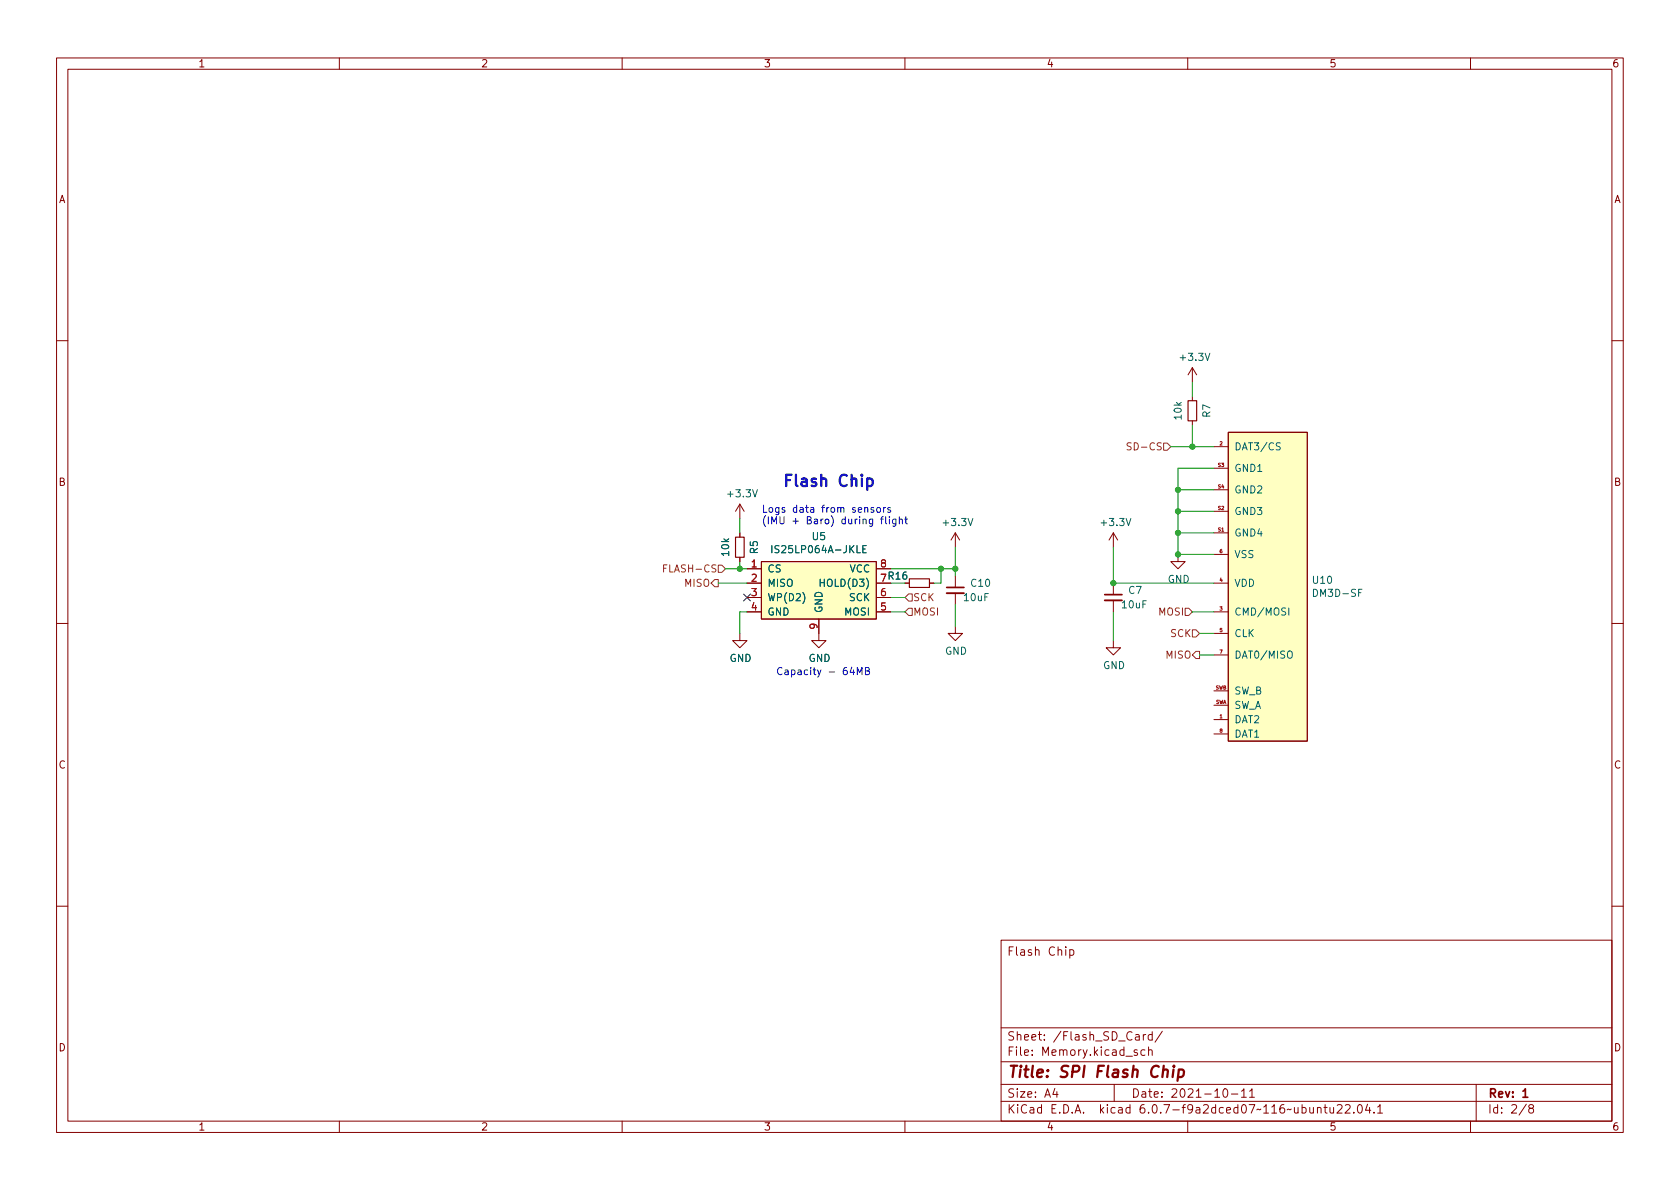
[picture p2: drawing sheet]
<svg xmlns="http://www.w3.org/2000/svg" width="297mm" height="210mm" viewBox="0 0 297 210" stroke-linecap="round" stroke-linejoin="round" font-family="sans-serif">
<g fill="none" stroke="#840000" stroke-width=".18">
<path d="M10 10.2h277v190.1h-277zM12 12.2h273v186.1h-273zM60 10.2v2M110 10.2v2M160 10.2v2M210 10.2v2M260 10.2v2M10 60.2h2M210.8 65v2.6M210.8 70.1v.8M210.8 74.4v.8M210.8 65l-.7 1.3"/>
<path d="M210.8 65l.8 1.3M214.6 79h2.6M217.2 76.4h13.9v54.7h-13.9zM285 60.2h2M130.8 89.1l-.8 1.3M130.8 89.1v2.6M130.8 94.2v.8M130.8 98.5v.8M130.8 89.1l.8 1.3M134.6 99.3h20.3v10.2h-20.3zM168.9 94.2v2.6M168.9 94.2l-.8 1.3"/>
<path d="M168.9 94.2l.8 1.3M196.8 94.2v2.6M196.8 94.2l-.7 1.3M196.8 94.2l.8 1.3M208.3 98v1.3h1.2l-1.2 1.3-1.3-1.3h1.3M214.6 98h2.6M214.6 94.2h2.6M214.6 90.4h2.6M214.6 82.8h2.6M214.6 86.6h2.6M10 110.2h2M130.8 112v1.3h1.3l-1.3 1.2-1.3-1.2h1.3"/>
<path d="M132.1 108.2h2.5M132.1 103.1h2.5M132.1 100.6h2.5M132.1 105.7h2.5M144.8 109.5v3.8h1.2l-1.2 1.2-1.3-1.2h1.3M154.9 108.2h2.6M154.9 103.1h2.6M154.9 100.6h2.6M154.9 105.7h2.6M164.3 103.1h.8M168.9 110.7v1.3h1.3l-1.3 1.3-1.3-1.3h1.3M168.9 101.8v2.1"/>
<path d="M168.9 104.9v2M196.8 113.3v1.2h1.3l-1.3 1.3-1.2-1.3h1.2M196.8 103.1v2.1M196.8 106.2v2M214.6 108.2h2.6M214.6 103.1h2.6M214.6 112h2.6M214.6 115.8h2.6M285 110.2h2M214.6 127.2h2.6M214.6 129.8h2.6M214.6 124.7h2.6"/>
<path d="M214.6 122.2h2.6M10 160.2h2M177 166.3h108v32h-108zM189.1 168l.5-.1 .3 .3v.4l-.2 .3h-.6M189.1 167.9v1.5M285 160.2h2M60 198.3v2M110 198.3v2M160 198.3v2M177 194.8h108M177 191.8h108M177 187.8h108"/>
<path d="M177 181.8h108M186.5 192.5l-.4 1h1M186.9 193v1M197 191.8v3M200.8 183h.6v.9M201.1 185.7l-.4-.1-.2 .2 .1 .3 .5 .1v.4h-.6M201.4 183.3l-.5 .1a.29 .29 0 0 0-.2 .2 .29 .29 0 0 0 .2 .3h.5M202.1 182.9v1M202.4 185.7l-.4-.1-.3 .3v.4l.2 .3h.5M202.6 182.9l-.3 .1-.2 .2M203.1 185.8l.2-.2 .3 .1 .1 .9M203.1 185.1v1.5"/>
<path d="M203.7 183l-.4-.1-.3 .3v.4l.1 .3h.6M203.7 182.4v1.5M205.5 182.4l-1.3 1.9M210 198.3v2M216.4 192.6l.2-.1a.81 .81 0 0 1 .6 .7 .81 .81 0 0 1-.3 .8h-.2a.81 .81 0 0 1-.6-.6 .81 .81 0 0 1 .3-.8zM217.7 193.5h1.2M219.5 193l.4-.5v1.5M219.5 194h.9M220.9 193l.5-.5v1.5M220.9 194h.9M232.9 196l.2-.2 .4 .1 .1 .9M232.9 195.8v1"/>
<path d="M234.1 195.8h.5M234.3 195.3v1.3l.3 .2M235.1 195.8l.1 1h.4l.2-.1M235.8 195.8v1M236.4 195.5l.6-.2 .2 .2 .1 .3-.9 1h.9M237.9 195.5l.5-.2 .2 .2 .1 .3-.9 1h.9M239.4 196.7v.1M240.2 195.4l.2-.1a.81 .81 0 0 1 .5 .7 .81 .81 0 0 1-.3 .8h-.1a.81 .81 0 0 1-.6-.6 .81 .81 0 0 1 .3-.8zM241.8 195.3l-.4 1h1M242.1 195.8v1M242.9 196.7v.1M243.6 195.8l.4-.5v1.5"/>
<path d="M243.6 196.8h.8M260 198.3v2M261 191.8v6.5M269.9 195.3l-1.3 1.9M270.6 196l-.3-.3 .1-.2 .2-.2 .4 .1 .2 .2-.1 .2-.7 .2-.1 .3v.2l.3 .3h.4l.2-.3-.1-.4-.2-.1"/>
</g>
<path d="M167.4 103.9h3M195.3 105.2h3.1M269.3 193l.4-.5v1.5M269.3 194h.8" fill="none" stroke="#840000" stroke-width=".3"/>
<path d="M205.7 189.3a.49 .49 0 0 1 .8 .1l-.1 1.1M207.5 189.1l-.2 1.4M207.6 188.5l-.1 .1v.1l.2-.1-.1-.1-.1 .2M208.4 189.2l.2-.1 .6 .1 .1 .3v.6a.66 .66 0 0 1-1 .3M208.4 189.1l-.2 2" fill="none" stroke="#840000" stroke-width=".4"/>
<g fill="#ffffc2" stroke="#ffffc2" stroke-width=".18">
<path d="M217.2 76.4h13.9v54.7h-13.9z"/>
<path d="M134.6 99.3h20.3v10.2h-20.3z"/>
</g>
<path d="M226.4 78.4l-.5-.1-.2 .1v.4l.5 .2 .2 .3-.3 .3-.5-.1M136.5 96.5v1.2M152.6 97.1h.4M153.2 96.5h-.6v1.2h.6M227.7 115.3l.2-.2a.43 .43 0 0 1 .6 .4v.5a.42 .42 0 0 1-.4 .4 .42 .42 0 0 1-.5-.4zM227.9 107.5v1.3" fill="none" stroke="#006464" stroke-width=".18"/>
<path d="M167.4 104.9h3M195.3 106.2h3.1" fill="none" stroke="#840000" stroke-width=".33"/>
<path d="M210.1 70.9h1.5v3.5h-1.5zM130 95h1.6v3.5h-1.6zM160.8 102.4h3.5v1.5h-3.5z" fill="none" stroke="#840000" stroke-width=".2"/>
<path d="M200 78.4l-.5-.1-.2 .1v.4l.6 .2 .1 .3-.2 .3-.5-.1M205.7 78.4h.7l.6 .6-.6 .6h-.7zM117.9 99.9h-.6v1.3M127 99.9h.6l.7 .7-.7 .6h-.6zM117.3 100.5h.5M126.4 102.5h.6v1.3h-.6l-.7-.7zM160.7 105h.6v1.3h-.6l-.7-.6zM160.7 107.6h.6v1.2h-.6l-.7-.6zM209.5 107.6h.7l.6 .6-.6 .6h-.7zM210.8 111.4h.7l.6 .6-.6 .6h-.7zM211.5 115.2h.6v1.3h-.6l-.7-.7z" fill="none" stroke="#725600" stroke-width=".18"/>
<g fill="none" stroke="#0000c2" stroke-width=".18">
<path d="M154.5 89.8l-.3-.1-.2 .2v.2l.5 .1v.3h-.5M155.1 89.8l.3-.1 .3 .3v.4l-.3 .2-.3-.1-.1-.1zM155.7 91.8h.5M156.2 91.4l-.3 .1v1.1M156.2 89.7v.9M156.6 89.7l-.4 .3M156.6 91.4v1.1l.2 .1M157.3 91.4v.1M157.3 91.8v.8M157.4 89.8l-.3-.1-.1 .2v.2l.4 .1v.3h-.4M158.4 91.8v1l-.2 .3-.3-.1M158.4 91.9l-.4-.1-.2 .2 .1 .6h.5"/>
<path d="M159 91.9l.2-.1 .3 .1 .1 .7M159 91.4v1.2M160 91.8h.5M160.2 91.4v1.1l.3 .1M150.6 118l-.3 .9h.8M150.9 118.5v.8M151.6 119.3v-1.3l.4 .9 .4-.9v1.3M153 118.6h.6l.1-.2-.1-.2-.6-.2v1.3h.5l.2-.1v-.3l-.3-.3"/>
</g>
<path d="M139 84.9h.7M140 83.9h-1v2.1" fill="none" stroke="#0000c2" stroke-width=".4"/>
<g fill="none" stroke="#009600" stroke-width=".18">
<path d="M207 79h7.6M210.8 67.6v2.5M210.8 75.2v3.8M130.8 91.7v2.5M130.8 99.3v1.3M168.9 96.8v5M196.8 96.8v6.3h17.8M208.3 94.2h6.3M208.3 90.4h6.3M208.3 86.6h6.3M214.6 82.8h-6.3v15.2h6.3M127 103.1h5.1"/>
<path d="M128.3 100.6h3.8M132.1 108.2h-1.3v3.8M157.5 108.2h2.5M157.5 100.6h11.4M157.5 105.7h2.5M166.4 100.6v2.5h-1.3M168.9 106.9v3.8M196.8 108.2v5.1M210.8 108.2h3.8M212.1 112h2.5M212.1 115.8h2.5"/>
</g>
<path d="M131.5 105l1.2 1.3M132.7 105l-1.2 1.3" fill="none" stroke="#000084" stroke-width=".18"/>
<g fill="#009600" stroke="#009600" stroke-width=".18">
<circle cx="196.8" cy="103.1" r=".46"/>
<circle cx="168.9" cy="100.6" r=".46"/>
<circle cx="210.8" cy="79" r=".46"/>
<circle cx="208.3" cy="98" r=".46"/>
<circle cx="208.3" cy="94.2" r=".46"/>
<circle cx="208.3" cy="86.6" r=".46"/>
<circle cx="208.3" cy="90.4" r=".46"/>
<circle cx="166.4" cy="100.6" r=".46"/>
<circle cx="130.8" cy="100.6" r=".46"/>
</g>
<text font-size="2.8" fill="#0000c2" x="140.7" y="86">Flash Chip</text>
<text font-size="2.8" fill="#840000" x="178" y="190.6">Title: SPI Flash Chip</text>
<g font-size="2.1" fill="#840000">
<text x="178" y="169">Flash Chip</text>
<text x="178" y="184">Sheet: /Flash_SD_Card/</text>
<text x="178" y="186.7">File: Memory.kicad_sch</text>
<text x="178" y="196.9">KiCad E.D.A. kicad 6.0.7-f9a2dced07~116~ubuntu22.04.1</text>
<text x="178" y="194.1">Size: A4</text>
<text x="200" y="194.1">Date: 2021-10-11</text>
<text x="263" y="194.1">Rev: 1</text>
<text x="263" y="196.9">Id: 2/8</text>
</g>
<g font-size="1.8" fill="#840000">
<text x="35" y="11.9">1</text>
<text x="85" y="11.9">2</text>
<text x="135" y="11.9">3</text>
<text x="185" y="11.9">4</text>
<text x="235" y="11.9">5</text>
<text x="285" y="11.9">6</text>
<text x="10.3" y="35.9">A</text>
<text x="285.3" y="35.9">A</text>
<text x="10.3" y="85.9">B</text>
<text x="285.3" y="85.9">B</text>
<text x="155.7" y="102.9">7 R16</text>
<text x="10.3" y="135.9">C</text>
<text x="285.3" y="135.9">C</text>
<text x="10.3" y="185.9">D</text>
<text x="285.3" y="185.9">D</text>
<text x="35" y="199.9">1</text>
<text x="85" y="199.9">2</text>
<text x="135" y="199.9">3</text>
<text x="185" y="199.9">4</text>
<text x="235" y="199.9">5</text>
<text x="285" y="199.9">6</text>
</g>
<g font-size="1.8" fill="#006464">
<text x="208.9" y="63.8">+3.3V</text>
<text x="208.9" y="74.1" transform="rotate(-90 208.9 74.1)">10k</text>
<text x="214" y="73.8" transform="rotate(-90 214 73.8)">R7</text>
<text x="218.2" y="79.6">DAT3/CS</text>
<text x="218.2" y="83.4">GND1</text>
<text x="128.9" y="87.9">+3.3V</text>
<text x="218.2" y="87.2">GND2</text>
<text x="143.6" y="95.5">U5</text>
<text x="167" y="93">+3.3V</text>
<text x="194.9" y="93">+3.3V</text>
<text x="218.2" y="94.9">GND4</text>
<text x="218.2" y="91.1">GND3</text>
<text x="128.9" y="98.2" transform="rotate(-90 128.9 98.2)">10k</text>
<text x="134" y="97.9" transform="rotate(-90 134 97.9)">R5</text>
<text x="135.6" y="101.2">CS</text>
<text x="137.2" y="97.8">IS25LP064A-JKLE</text>
<text x="150.2" y="101.2">VCC</text>
<text x="218.2" y="98.7">VSS</text>
<text x="135.6" y="103.8">MISO</text>
<text x="135.6" y="106.3">WP(D2)</text>
<text x="145.5" y="103.8">HOLD(D3)</text>
<text x="150.2" y="106.3">SCK</text>
<text x="170.5" y="106.3">10uF</text>
<text x="171.8" y="103.8">C10</text>
<text x="198.5" y="107.6">10uF</text>
<text x="199.6" y="105">C7</text>
<text x="206.4" y="103.1">GND</text>
<text x="218.2" y="103.8">VDD</text>
<text x="232.2" y="103.2">U10</text>
<text x="232.5" y="105.5">DM3D-SF</text>
<text x="135.6" y="108.8">GND</text>
<text x="145.4" y="108.5" transform="rotate(-90 145.4 108.5)">GND</text>
<text x="149.4" y="108.8">MOSI</text>
<text x="218.2" y="108.8">CMD/MOSI</text>
<text x="218.2" y="112.6">CLK</text>
<text x="129" y="117">GND</text>
<text x="142.9" y="117">GND</text>
<text x="167.1" y="115.8">GND</text>
<text x="195" y="118.3">GND</text>
<text x="218.2" y="116.5">DAT0/MISO</text>
<text x="218.2" y="125.3">SW_A</text>
<text x="218.2" y="122.8">SW_B</text>
<text x="218.2" y="127.9">DAT2</text>
<text x="218.2" y="130.4">DAT1</text>
</g>
<g font-size="1.8" fill="#725600">
<text x="200.1" y="79.6">SD-CS</text>
<text x="118" y="101.2">FLASH-CS</text>
<text x="121.1" y="103.8">MISO</text>
<text x="161.4" y="106.3">SCK</text>
<text x="161.4" y="108.8">MOSI</text>
<text x="204.9" y="108.8">MOSI</text>
<text x="207" y="112.6">SCK</text>
<text x="206.2" y="116.5">MISO</text>
</g>
<g font-size="1.8" fill="#0000c2">
<text x="134.6" y="90.7">Logs data from sensors</text>
<text x="134.6" y="92.7">(IMU + Baro) during flight</text>
<text x="137.2" y="119.4">Capacity - 64MB</text>
</g>
<g font-size="1.8" fill="#a90000">
<text x="132.9" y="100.3">1</text>
<text x="155.7" y="100.3">8</text>
<text x="132.9" y="102.9">2</text>
<text x="132.9" y="105.4">3</text>
<text x="132.9" y="107.9">4</text>
<text x="155.7" y="107.9">5</text>
<text x="155.7" y="105.4">6</text>
<text x="144.5" y="111.2" transform="rotate(-90 144.5 111.2)">9</text>
</g>
<g font-size=".8" fill="#a90000">
<text x="215.4" y="82.5">S3</text>
<text x="215.7" y="78.7">2</text>
<text x="215.4" y="86.4">S4</text>
<text x="215.4" y="94">S1</text>
<text x="215.4" y="90.2">S2</text>
<text x="215.7" y="97.8">6</text>
<text x="215.7" y="107.9">3</text>
<text x="215.7" y="102.9">4</text>
<text x="215.7" y="111.8">5</text>
<text x="215.7" y="115.6">7</text>
<text x="214.9" y="124.5">SWA</text>
<text x="214.9" y="121.9">SWB</text>
<text x="215.7" y="127">1</text>
<text x="215.7" y="129.5">8</text>
</g>
</svg>
